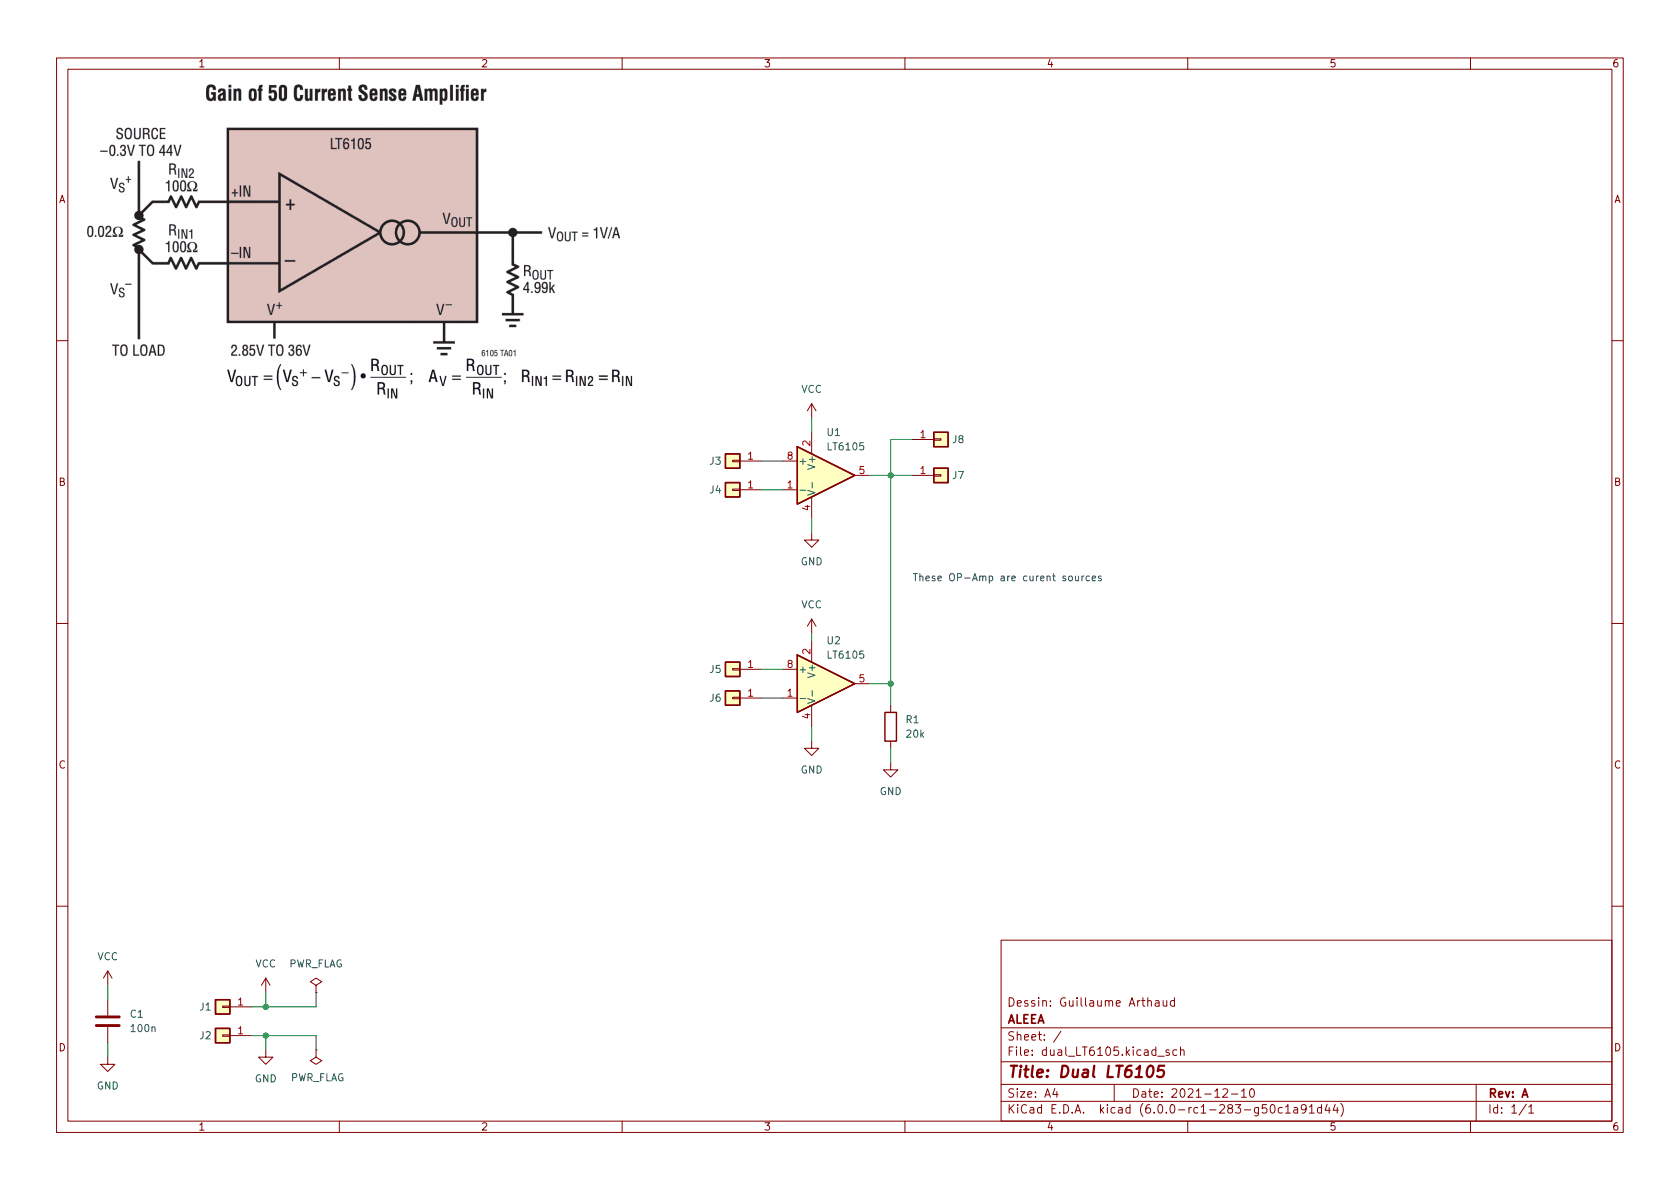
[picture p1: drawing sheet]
(kicad_sch (version 20211123) (generator eeschema)

 (paper "A4")

 (title_block
  (title "Dual LT6105")
  (date "2021-12-10")
  (rev "A")
  (company "ALEEA")
  (comment 1 "Dessin: Guillaume Arthaud"))

 (lib_symbols
  (symbol "Connector_Generic:Conn_01x01" (pin_names (offset 1.016) hide) (in_bom yes) (on_board yes)
   (property "Reference" "J" (id 0) (at 0 2.54 0) (effects (font (size 1.27 1.27))))
   (property "Value" "Conn_01x01" (id 1) (at 0 -2.54 0) (effects (font (size 1.27 1.27))))
   (property "Footprint" "" (id 2) (at 0 0 0) (effects (font (size 1.27 1.27)) hide))
   (property "Datasheet" "~" (id 3) (at 0 0 0) (effects (font (size 1.27 1.27)) hide))
   (symbol "Conn_01x01_1_1"
    (rectangle (start -1.27 0.127) (end 0 -0.127) (stroke (width 0.1524) (type default) (color 0 0 0 0)) (fill (type none)))
    (rectangle (start -1.27 1.27) (end 1.27 -1.27) (stroke (width 0.254) (type default) (color 0 0 0 0)) (fill (type background)))
    (pin passive line (at -5.08 0 0) (length 3.81) (name "Pin_1" (effects (font (size 1.27 1.27)))) (number "1" (effects (font (size 1.27 1.27)))))))
  (symbol "Device:C" (pin_numbers hide) (pin_names (offset 0.254)) (in_bom yes) (on_board yes)
   (property "Reference" "C" (id 0) (at 0.635 2.54 0) (effects (font (size 1.27 1.27)) (justify left)))
   (property "Value" "C" (id 1) (at 0.635 -2.54 0) (effects (font (size 1.27 1.27)) (justify left)))
   (property "Footprint" "" (id 2) (at 0.9652 -3.81 0) (effects (font (size 1.27 1.27)) hide))
   (property "Datasheet" "~" (id 3) (at 0 0 0) (effects (font (size 1.27 1.27)) hide))
   (symbol "C_0_1"
    (polyline (pts (xy -2.032 -0.762) (xy 2.032 -0.762)) (stroke (width 0.508) (type default) (color 0 0 0 0)) (fill (type none)))
    (polyline (pts (xy -2.032 0.762) (xy 2.032 0.762)) (stroke (width 0.508) (type default) (color 0 0 0 0)) (fill (type none))))
   (symbol "C_1_1"
    (pin passive line (at 0 3.81 270) (length 2.794) (name "~" (effects (font (size 1.27 1.27)))) (number "1" (effects (font (size 1.27 1.27)))))
    (pin passive line (at 0 -3.81 90) (length 2.794) (name "~" (effects (font (size 1.27 1.27)))) (number "2" (effects (font (size 1.27 1.27)))))))
  (symbol "Device:R" (pin_numbers hide) (pin_names (offset 0)) (in_bom yes) (on_board yes)
   (property "Reference" "R" (id 0) (at 2.032 0 90) (effects (font (size 1.27 1.27))))
   (property "Value" "R" (id 1) (at 0 0 90) (effects (font (size 1.27 1.27))))
   (property "Footprint" "" (id 2) (at -1.778 0 90) (effects (font (size 1.27 1.27)) hide))
   (property "Datasheet" "~" (id 3) (at 0 0 0) (effects (font (size 1.27 1.27)) hide))
   (symbol "R_0_1"
    (rectangle (start -1.016 -2.54) (end 1.016 2.54) (stroke (width 0.254) (type default) (color 0 0 0 0)) (fill (type none))))
   (symbol "R_1_1"
    (pin passive line (at 0 3.81 270) (length 1.27) (name "~" (effects (font (size 1.27 1.27)))) (number "1" (effects (font (size 1.27 1.27)))))
    (pin passive line (at 0 -3.81 90) (length 1.27) (name "~" (effects (font (size 1.27 1.27)))) (number "2" (effects (font (size 1.27 1.27)))))))
  (symbol "dual_LT6105_lib:LT6105" (pin_names (offset 0.127)) (in_bom yes) (on_board yes)
   (property "Reference" "U" (id 0) (at 1.27 5.08 0) (effects (font (size 1.27 1.27))))
   (property "Value" "LT6105" (id 1) (at 0 -5.08 0) (effects (font (size 1.27 1.27)) (justify left)))
   (property "Footprint" "Package_SO:MSOP-8_3x3mm_P0.65mm" (id 2) (at 0 0 0) (effects (font (size 1.27 1.27)) hide))
   (property "Datasheet" "https://www.analog.com/media/en/technical-documentation/data-sheets/6105fa.pdf" (id 3) (at 1.27 5.08 0) (effects (font (size 1.27 1.27)) hide))
   (symbol "LT6105_0_1"
    (polyline (pts (xy -5.08 5.08) (xy 5.08 0) (xy -5.08 -5.08) (xy -5.08 5.08)) (stroke (width 0.254) (type default) (color 0 0 0 0)) (fill (type background))))
   (symbol "LT6105_1_1"
    (pin input line (at -7.62 -2.54 0) (length 2.54) (name "-" (effects (font (size 1.27 1.27)))) (number "1" (effects (font (size 1.27 1.27)))))
    (pin power_in line (at -2.54 7.62 270) (length 3.81) (name "V+" (effects (font (size 1.27 1.27)))) (number "2" (effects (font (size 1.27 1.27)))))
    (pin power_in line (at -2.54 -7.62 90) (length 3.81) (name "V-" (effects (font (size 1.27 1.27)))) (number "4" (effects (font (size 1.27 1.27)))))
    (pin open_collector line (at 7.62 0 180) (length 2.54) (name "~" (effects (font (size 1.27 1.27)))) (number "5" (effects (font (size 1.27 1.27)))))
    (pin input line (at -7.62 2.54 0) (length 2.54) (name "+" (effects (font (size 1.27 1.27)))) (number "8" (effects (font (size 1.27 1.27)))))))
  (symbol "power:GND" (power) (pin_names (offset 0)) (in_bom yes) (on_board yes)
   (property "Reference" "#PWR" (id 0) (at 0 -6.35 0) (effects (font (size 1.27 1.27)) hide))
   (property "Value" "GND" (id 1) (at 0 -3.81 0) (effects (font (size 1.27 1.27))))
   (property "Footprint" "" (id 2) (at 0 0 0) (effects (font (size 1.27 1.27)) hide))
   (property "Datasheet" "" (id 3) (at 0 0 0) (effects (font (size 1.27 1.27)) hide))
   (symbol "GND_0_1"
    (polyline (pts (xy 0 0) (xy 0 -1.27) (xy 1.27 -1.27) (xy 0 -2.54) (xy -1.27 -1.27) (xy 0 -1.27)) (stroke (width 0) (type default) (color 0 0 0 0)) (fill (type none))))
   (symbol "GND_1_1"
    (pin power_in line (at 0 0 270) (length 0) hide (name "GND" (effects (font (size 1.27 1.27)))) (number "1" (effects (font (size 1.27 1.27)))))))
  (symbol "power:PWR_FLAG" (power) (pin_numbers hide) (pin_names (offset 0) hide) (in_bom yes) (on_board yes)
   (property "Reference" "#FLG" (id 0) (at 0 1.905 0) (effects (font (size 1.27 1.27)) hide))
   (property "Value" "PWR_FLAG" (id 1) (at 0 3.81 0) (effects (font (size 1.27 1.27))))
   (property "Footprint" "" (id 2) (at 0 0 0) (effects (font (size 1.27 1.27)) hide))
   (property "Datasheet" "~" (id 3) (at 0 0 0) (effects (font (size 1.27 1.27)) hide))
   (symbol "PWR_FLAG_0_0"
    (pin power_out line (at 0 0 90) (length 0) (name "pwr" (effects (font (size 1.27 1.27)))) (number "1" (effects (font (size 1.27 1.27))))))
   (symbol "PWR_FLAG_0_1"
    (polyline (pts (xy 0 0) (xy 0 1.27) (xy -1.016 1.905) (xy 0 2.54) (xy 1.016 1.905) (xy 0 1.27)) (stroke (width 0) (type default) (color 0 0 0 0)) (fill (type none)))))
  (symbol "power:VCC" (power) (pin_names (offset 0)) (in_bom yes) (on_board yes)
   (property "Reference" "#PWR" (id 0) (at 0 -3.81 0) (effects (font (size 1.27 1.27)) hide))
   (property "Value" "VCC" (id 1) (at 0 3.81 0) (effects (font (size 1.27 1.27))))
   (property "Footprint" "" (id 2) (at 0 0 0) (effects (font (size 1.27 1.27)) hide))
   (property "Datasheet" "" (id 3) (at 0 0 0) (effects (font (size 1.27 1.27)) hide))
   (symbol "VCC_0_1"
    (polyline (pts (xy -0.762 1.27) (xy 0 2.54)) (stroke (width 0) (type default) (color 0 0 0 0)) (fill (type none)))
    (polyline (pts (xy 0 0) (xy 0 2.54)) (stroke (width 0) (type default) (color 0 0 0 0)) (fill (type none)))
    (polyline (pts (xy 0 2.54) (xy 0.762 1.27)) (stroke (width 0) (type default) (color 0 0 0 0)) (fill (type none))))
   (symbol "VCC_1_1"
    (pin power_in line (at 0 0 90) (length 0) hide (name "VCC" (effects (font (size 1.27 1.27)))) (number "1" (effects (font (size 1.27 1.27))))))))

 (junction (at 157.48 120.65) (diameter 0.9144) (color 0 0 0 0))
 (junction (at 46.99 182.88) (diameter 0.9144) (color 0 0 0 0))
 (junction (at 157.48 83.82) (diameter 0.9144) (color 0 0 0 0))
 (junction (at 46.99 177.8) (diameter 0.9144) (color 0 0 0 0))

 (wire (pts (xy 134.62 118.11) (xy 138.43 118.11)) (stroke (width 0) (type solid) (color 0 0 0 0)))
 (wire (pts (xy 157.48 77.47) (xy 161.29 77.47)) (stroke (width 0) (type solid) (color 0 0 0 0)))
 (wire (pts (xy 157.48 77.47) (xy 157.48 83.82)) (stroke (width 0) (type solid) (color 0 0 0 0)))
 (wire (pts (xy 19.05 184.15) (xy 19.05 186.69)) (stroke (width 0) (type solid) (color 0 0 0 0)))
 (wire (pts (xy 143.51 111.76) (xy 143.51 113.03)) (stroke (width 0) (type solid) (color 0 0 0 0)))
 (wire (pts (xy 46.99 175.26) (xy 46.99 177.8)) (stroke (width 0) (type solid) (color 0 0 0 0)))
 (wire (pts (xy 46.99 177.8) (xy 44.45 177.8)) (stroke (width 0) (type solid) (color 0 0 0 0)))
 (wire (pts (xy 134.62 86.36) (xy 138.43 86.36)) (stroke (width 0) (type solid) (color 0 0 0 0)))
 (wire (pts (xy 143.51 73.66) (xy 143.51 76.2)) (stroke (width 0) (type solid) (color 0 0 0 0)))
 (wire (pts (xy 143.51 91.44) (xy 143.51 93.98)) (stroke (width 0) (type solid) (color 0 0 0 0)))
 (wire (pts (xy 157.48 83.82) (xy 157.48 120.65)) (stroke (width 0) (type solid) (color 0 0 0 0)))
 (wire (pts (xy 153.67 83.82) (xy 157.48 83.82)) (stroke (width 0) (type solid) (color 0 0 0 0)))
 (wire (pts (xy 19.05 173.99) (xy 19.05 176.53)) (stroke (width 0) (type solid) (color 0 0 0 0)))
 (wire (pts (xy 157.48 132.08) (xy 157.48 134.62)) (stroke (width 0) (type solid) (color 0 0 0 0)))
 (wire (pts (xy 46.99 185.42) (xy 46.99 182.88)) (stroke (width 0) (type solid) (color 0 0 0 0)))
 (wire (pts (xy 46.99 182.88) (xy 44.45 182.88)) (stroke (width 0) (type solid) (color 0 0 0 0)))
 (wire (pts (xy 157.48 120.65) (xy 157.48 124.46)) (stroke (width 0) (type solid) (color 0 0 0 0)))
 (wire (pts (xy 153.67 120.65) (xy 157.48 120.65)) (stroke (width 0) (type solid) (color 0 0 0 0)))
 (wire (pts (xy 134.62 123.19) (xy 138.43 123.19)) (stroke (width 0) (type solid) (color 0 0 0 0)))
 (wire (pts (xy 46.99 177.8) (xy 55.88 177.8)) (stroke (width 0) (type solid) (color 0 0 0 0)))
 (wire (pts (xy 55.88 177.8) (xy 55.88 175.26)) (stroke (width 0) (type solid) (color 0 0 0 0)))
 (wire (pts (xy 157.48 83.82) (xy 161.29 83.82)) (stroke (width 0) (type solid) (color 0 0 0 0)))
 (wire (pts (xy 134.62 81.28) (xy 138.43 81.28)) (stroke (width 0) (type solid) (color 0 0 0 0)))
 (wire (pts (xy 143.51 128.27) (xy 143.51 130.81)) (stroke (width 0) (type solid) (color 0 0 0 0)))
 (wire (pts (xy 55.88 185.42) (xy 55.88 182.88)) (stroke (width 0) (type solid) (color 0 0 0 0)))
 (wire (pts (xy 55.88 182.88) (xy 46.99 182.88)) (stroke (width 0) (type solid) (color 0 0 0 0)))

 (image (at 63.5 43.18)
  (data))

 (text "These OP-Amp are curent sources" (at 161.29 102.87 0) (effects (font (size 1.27 1.27)) (justify left bottom)))

 (symbol (lib_id "dual_LT6105_lib:LT6105") (at 146.05 120.65 0) (unit 1) (in_bom yes) (on_board yes)
  (property "Reference" "U2" (id 0) (at 146.05 113.0299 0) (effects (font (size 1.27 1.27)) (justify left)))
  (property "Value" "LT6105" (id 1) (at 146.05 115.5699 0) (effects (font (size 1.27 1.27)) (justify left)))
  (property "Footprint" "Package_SO:MSOP-8_3x3mm_P0.65mm" (id 2) (at 146.05 120.65 0) (effects (font (size 1.27 1.27)) hide))
  (property "Datasheet" "https://www.analog.com/media/en/technical-documentation/data-sheets/6105fa.pdf" (id 3) (at 147.32 115.57 0) (effects (font (size 1.27 1.27)) hide)) (pin "1") (pin "2") (pin "4") (pin "5") (pin "8"))

 (symbol (lib_id "power:PWR_FLAG") (at 55.88 175.26 0) (unit 1) (in_bom yes) (on_board yes) (fields_autoplaced)
  (property "Reference" "#FLG01" (id 0) (at 55.88 173.355 0) (effects (font (size 1.27 1.27)) hide))
  (property "Value" "PWR_FLAG" (id 1) (at 55.88 170.18 0))
  (property "Footprint" "" (id 2) (at 55.88 175.26 0) (effects (font (size 1.27 1.27)) hide))
  (property "Datasheet" "~" (id 3) (at 55.88 175.26 0) (effects (font (size 1.27 1.27)) hide)) (pin "1"))

 (symbol (lib_id "dual_LT6105_lib:LT6105") (at 146.05 83.82 0) (unit 1) (in_bom yes) (on_board yes)
  (property "Reference" "U1" (id 0) (at 146.05 76.1999 0) (effects (font (size 1.27 1.27)) (justify left)))
  (property "Value" "LT6105" (id 1) (at 146.05 78.7399 0) (effects (font (size 1.27 1.27)) (justify left)))
  (property "Footprint" "Package_SO:MSOP-8_3x3mm_P0.65mm" (id 2) (at 146.05 83.82 0) (effects (font (size 1.27 1.27)) hide))
  (property "Datasheet" "https://www.analog.com/media/en/technical-documentation/data-sheets/6105fa.pdf" (id 3) (at 147.32 78.74 0) (effects (font (size 1.27 1.27)) hide)) (pin "1") (pin "2") (pin "4") (pin "5") (pin "8"))

 (symbol (lib_id "power:VCC") (at 46.99 175.26 0) (unit 1) (in_bom yes) (on_board yes) (fields_autoplaced)
  (property "Reference" "#PWR03" (id 0) (at 46.99 179.07 0) (effects (font (size 1.27 1.27)) hide))
  (property "Value" "VCC" (id 1) (at 46.99 170.18 0))
  (property "Footprint" "" (id 2) (at 46.99 175.26 0) (effects (font (size 1.27 1.27)) hide))
  (property "Datasheet" "" (id 3) (at 46.99 175.26 0) (effects (font (size 1.27 1.27)) hide)) (pin "1"))

 (symbol (lib_id "Connector_Generic:Conn_01x01") (at 39.37 182.88 180) (unit 1) (in_bom yes) (on_board yes)
  (property "Reference" "J2" (id 0) (at 36.322 182.88 0))
  (property "Value" "Conn_01x01" (id 1) (at 32.512 180.34 0) (effects (font (size 1.27 1.27)) hide))
  (property "Footprint" "dual_LT6105_footprints:conn_pad" (id 2) (at 39.37 182.88 0) (effects (font (size 1.27 1.27)) hide))
  (property "Datasheet" "~" (id 3) (at 39.37 182.88 0) (effects (font (size 1.27 1.27)) hide)) (pin "1"))

 (symbol (lib_id "power:PWR_FLAG") (at 55.88 185.42 0) (mirror x) (unit 1) (in_bom yes) (on_board yes)
  (property "Reference" "#FLG02" (id 0) (at 55.88 187.325 0) (effects (font (size 1.27 1.27)) hide))
  (property "Value" "PWR_FLAG" (id 1) (at 60.96 190.3094 0) (effects (font (size 1.27 1.27)) (justify right)))
  (property "Footprint" "" (id 2) (at 55.88 185.42 0) (effects (font (size 1.27 1.27)) hide))
  (property "Datasheet" "~" (id 3) (at 55.88 185.42 0) (effects (font (size 1.27 1.27)) hide)) (pin "1"))

 (symbol (lib_id "Connector_Generic:Conn_01x01") (at 129.54 86.36 180) (unit 1) (in_bom yes) (on_board yes)
  (property "Reference" "J4" (id 0) (at 126.492 86.36 0))
  (property "Value" "Conn_01x01" (id 1) (at 122.682 83.82 0) (effects (font (size 1.27 1.27)) hide))
  (property "Footprint" "Connector_Pin:Pin_D1.0mm_L10.0mm" (id 2) (at 129.54 86.36 0) (effects (font (size 1.27 1.27)) hide))
  (property "Datasheet" "~" (id 3) (at 129.54 86.36 0) (effects (font (size 1.27 1.27)) hide)) (pin "1"))

 (symbol (lib_id "Device:R") (at 157.48 128.27 0) (unit 1) (in_bom yes) (on_board yes) (fields_autoplaced)
  (property "Reference" "R1" (id 0) (at 160.02 126.9999 0) (effects (font (size 1.27 1.27)) (justify left)))
  (property "Value" "20k" (id 1) (at 160.02 129.5399 0) (effects (font (size 1.27 1.27)) (justify left)))
  (property "Footprint" "Resistor_SMD:R_0805_2012Metric_Pad1.20x1.40mm_HandSolder" (id 2) (at 155.702 128.27 90) (effects (font (size 1.27 1.27)) hide))
  (property "Datasheet" "~" (id 3) (at 157.48 128.27 0) (effects (font (size 1.27 1.27)) hide)) (pin "1") (pin "2"))

 (symbol (lib_id "power:GND") (at 19.05 186.69 0) (unit 1) (in_bom yes) (on_board yes) (fields_autoplaced)
  (property "Reference" "#PWR02" (id 0) (at 19.05 193.04 0) (effects (font (size 1.27 1.27)) hide))
  (property "Value" "GND" (id 1) (at 19.05 191.77 0))
  (property "Footprint" "" (id 2) (at 19.05 186.69 0) (effects (font (size 1.27 1.27)) hide))
  (property "Datasheet" "" (id 3) (at 19.05 186.69 0) (effects (font (size 1.27 1.27)) hide)) (pin "1"))

 (symbol (lib_id "Connector_Generic:Conn_01x01") (at 129.54 118.11 180) (unit 1) (in_bom yes) (on_board yes)
  (property "Reference" "J5" (id 0) (at 126.492 118.11 0))
  (property "Value" "Conn_01x01" (id 1) (at 122.682 115.57 0) (effects (font (size 1.27 1.27)) hide))
  (property "Footprint" "Connector_Pin:Pin_D1.0mm_L10.0mm" (id 2) (at 129.54 118.11 0) (effects (font (size 1.27 1.27)) hide))
  (property "Datasheet" "~" (id 3) (at 129.54 118.11 0) (effects (font (size 1.27 1.27)) hide)) (pin "1"))

 (symbol (lib_id "power:GND") (at 157.48 134.62 0) (unit 1) (in_bom yes) (on_board yes) (fields_autoplaced)
  (property "Reference" "#PWR09" (id 0) (at 157.48 140.97 0) (effects (font (size 1.27 1.27)) hide))
  (property "Value" "GND" (id 1) (at 157.48 139.7 0))
  (property "Footprint" "" (id 2) (at 157.48 134.62 0) (effects (font (size 1.27 1.27)) hide))
  (property "Datasheet" "" (id 3) (at 157.48 134.62 0) (effects (font (size 1.27 1.27)) hide)) (pin "1"))

 (symbol (lib_id "power:VCC") (at 143.51 73.66 0) (unit 1) (in_bom yes) (on_board yes) (fields_autoplaced)
  (property "Reference" "#PWR05" (id 0) (at 143.51 77.47 0) (effects (font (size 1.27 1.27)) hide))
  (property "Value" "VCC" (id 1) (at 143.51 68.58 0))
  (property "Footprint" "" (id 2) (at 143.51 73.66 0) (effects (font (size 1.27 1.27)) hide))
  (property "Datasheet" "" (id 3) (at 143.51 73.66 0) (effects (font (size 1.27 1.27)) hide)) (pin "1"))

 (symbol (lib_id "Connector_Generic:Conn_01x01") (at 39.37 177.8 180) (unit 1) (in_bom yes) (on_board yes)
  (property "Reference" "J1" (id 0) (at 36.322 177.8 0))
  (property "Value" "Conn_01x01" (id 1) (at 32.512 175.26 0) (effects (font (size 1.27 1.27)) hide))
  (property "Footprint" "dual_LT6105_footprints:conn_pad" (id 2) (at 39.37 177.8 0) (effects (font (size 1.27 1.27)) hide))
  (property "Datasheet" "~" (id 3) (at 39.37 177.8 0) (effects (font (size 1.27 1.27)) hide)) (pin "1"))

 (symbol (lib_id "Connector_Generic:Conn_01x01") (at 129.54 123.19 180) (unit 1) (in_bom yes) (on_board yes)
  (property "Reference" "J6" (id 0) (at 126.492 123.19 0))
  (property "Value" "Conn_01x01" (id 1) (at 122.682 120.65 0) (effects (font (size 1.27 1.27)) hide))
  (property "Footprint" "Connector_Pin:Pin_D1.0mm_L10.0mm" (id 2) (at 129.54 123.19 0) (effects (font (size 1.27 1.27)) hide))
  (property "Datasheet" "~" (id 3) (at 129.54 123.19 0) (effects (font (size 1.27 1.27)) hide)) (pin "1"))

 (symbol (lib_id "power:GND") (at 143.51 130.81 0) (unit 1) (in_bom yes) (on_board yes) (fields_autoplaced)
  (property "Reference" "#PWR08" (id 0) (at 143.51 137.16 0) (effects (font (size 1.27 1.27)) hide))
  (property "Value" "GND" (id 1) (at 143.51 135.89 0))
  (property "Footprint" "" (id 2) (at 143.51 130.81 0) (effects (font (size 1.27 1.27)) hide))
  (property "Datasheet" "" (id 3) (at 143.51 130.81 0) (effects (font (size 1.27 1.27)) hide)) (pin "1"))

 (symbol (lib_id "power:GND") (at 143.51 93.98 0) (unit 1) (in_bom yes) (on_board yes)
  (property "Reference" "#PWR06" (id 0) (at 143.51 100.33 0) (effects (font (size 1.27 1.27)) hide))
  (property "Value" "GND" (id 1) (at 143.51 99.06 0))
  (property "Footprint" "" (id 2) (at 143.51 93.98 0) (effects (font (size 1.27 1.27)) hide))
  (property "Datasheet" "" (id 3) (at 143.51 93.98 0) (effects (font (size 1.27 1.27)) hide)) (pin "1"))

 (symbol (lib_id "Connector_Generic:Conn_01x01") (at 129.54 81.28 180) (unit 1) (in_bom yes) (on_board yes)
  (property "Reference" "J3" (id 0) (at 126.492 81.28 0))
  (property "Value" "Conn_01x01" (id 1) (at 122.682 78.74 0) (effects (font (size 1.27 1.27)) hide))
  (property "Footprint" "Connector_Pin:Pin_D1.0mm_L10.0mm" (id 2) (at 129.54 81.28 0) (effects (font (size 1.27 1.27)) hide))
  (property "Datasheet" "~" (id 3) (at 129.54 81.28 0) (effects (font (size 1.27 1.27)) hide)) (pin "1"))

 (symbol (lib_id "Connector_Generic:Conn_01x01") (at 166.37 83.82 0) (unit 1) (in_bom yes) (on_board yes)
  (property "Reference" "J7" (id 0) (at 169.418 83.82 0))
  (property "Value" "Conn_01x01" (id 1) (at 173.228 86.36 0) (effects (font (size 1.27 1.27)) hide))
  (property "Footprint" "dual_LT6105_footprints:conn_pad" (id 2) (at 166.37 83.82 0) (effects (font (size 1.27 1.27)) hide))
  (property "Datasheet" "~" (id 3) (at 166.37 83.82 0) (effects (font (size 1.27 1.27)) hide)) (pin "1"))

 (symbol (lib_id "power:GND") (at 46.99 185.42 0) (unit 1) (in_bom yes) (on_board yes)
  (property "Reference" "#PWR04" (id 0) (at 46.99 191.77 0) (effects (font (size 1.27 1.27)) hide))
  (property "Value" "GND" (id 1) (at 46.99 190.5 0))
  (property "Footprint" "" (id 2) (at 46.99 185.42 0) (effects (font (size 1.27 1.27)) hide))
  (property "Datasheet" "" (id 3) (at 46.99 185.42 0) (effects (font (size 1.27 1.27)) hide)) (pin "1"))

 (symbol (lib_id "power:VCC") (at 143.51 111.76 0) (unit 1) (in_bom yes) (on_board yes) (fields_autoplaced)
  (property "Reference" "#PWR07" (id 0) (at 143.51 115.57 0) (effects (font (size 1.27 1.27)) hide))
  (property "Value" "VCC" (id 1) (at 143.51 106.68 0))
  (property "Footprint" "" (id 2) (at 143.51 111.76 0) (effects (font (size 1.27 1.27)) hide))
  (property "Datasheet" "" (id 3) (at 143.51 111.76 0) (effects (font (size 1.27 1.27)) hide)) (pin "1"))

 (symbol (lib_id "Connector_Generic:Conn_01x01") (at 166.37 77.47 0) (unit 1) (in_bom yes) (on_board yes)
  (property "Reference" "J8" (id 0) (at 169.418 77.47 0))
  (property "Value" "Conn_01x01" (id 1) (at 173.228 80.01 0) (effects (font (size 1.27 1.27)) hide))
  (property "Footprint" "dual_LT6105_footprints:conn_pad" (id 2) (at 166.37 77.47 0) (effects (font (size 1.27 1.27)) hide))
  (property "Datasheet" "~" (id 3) (at 166.37 77.47 0) (effects (font (size 1.27 1.27)) hide)) (pin "1"))

 (symbol (lib_id "power:VCC") (at 19.05 173.99 0) (unit 1) (in_bom yes) (on_board yes) (fields_autoplaced)
  (property "Reference" "#PWR01" (id 0) (at 19.05 177.8 0) (effects (font (size 1.27 1.27)) hide))
  (property "Value" "VCC" (id 1) (at 19.05 168.91 0))
  (property "Footprint" "" (id 2) (at 19.05 173.99 0) (effects (font (size 1.27 1.27)) hide))
  (property "Datasheet" "" (id 3) (at 19.05 173.99 0) (effects (font (size 1.27 1.27)) hide)) (pin "1"))

 (symbol (lib_id "Device:C") (at 19.05 180.34 0) (unit 1) (in_bom yes) (on_board yes) (fields_autoplaced)
  (property "Reference" "C1" (id 0) (at 22.86 179.0699 0) (effects (font (size 1.27 1.27)) (justify left)))
  (property "Value" "100n" (id 1) (at 22.86 181.6099 0) (effects (font (size 1.27 1.27)) (justify left)))
  (property "Footprint" "Capacitor_SMD:C_0805_2012Metric_Pad1.18x1.45mm_HandSolder" (id 2) (at 20.0152 184.15 0) (effects (font (size 1.27 1.27)) hide))
  (property "Datasheet" "~" (id 3) (at 19.05 180.34 0) (effects (font (size 1.27 1.27)) hide)) (pin "1") (pin "2"))

 (sheet_instances (path "" (page "1")))

)
